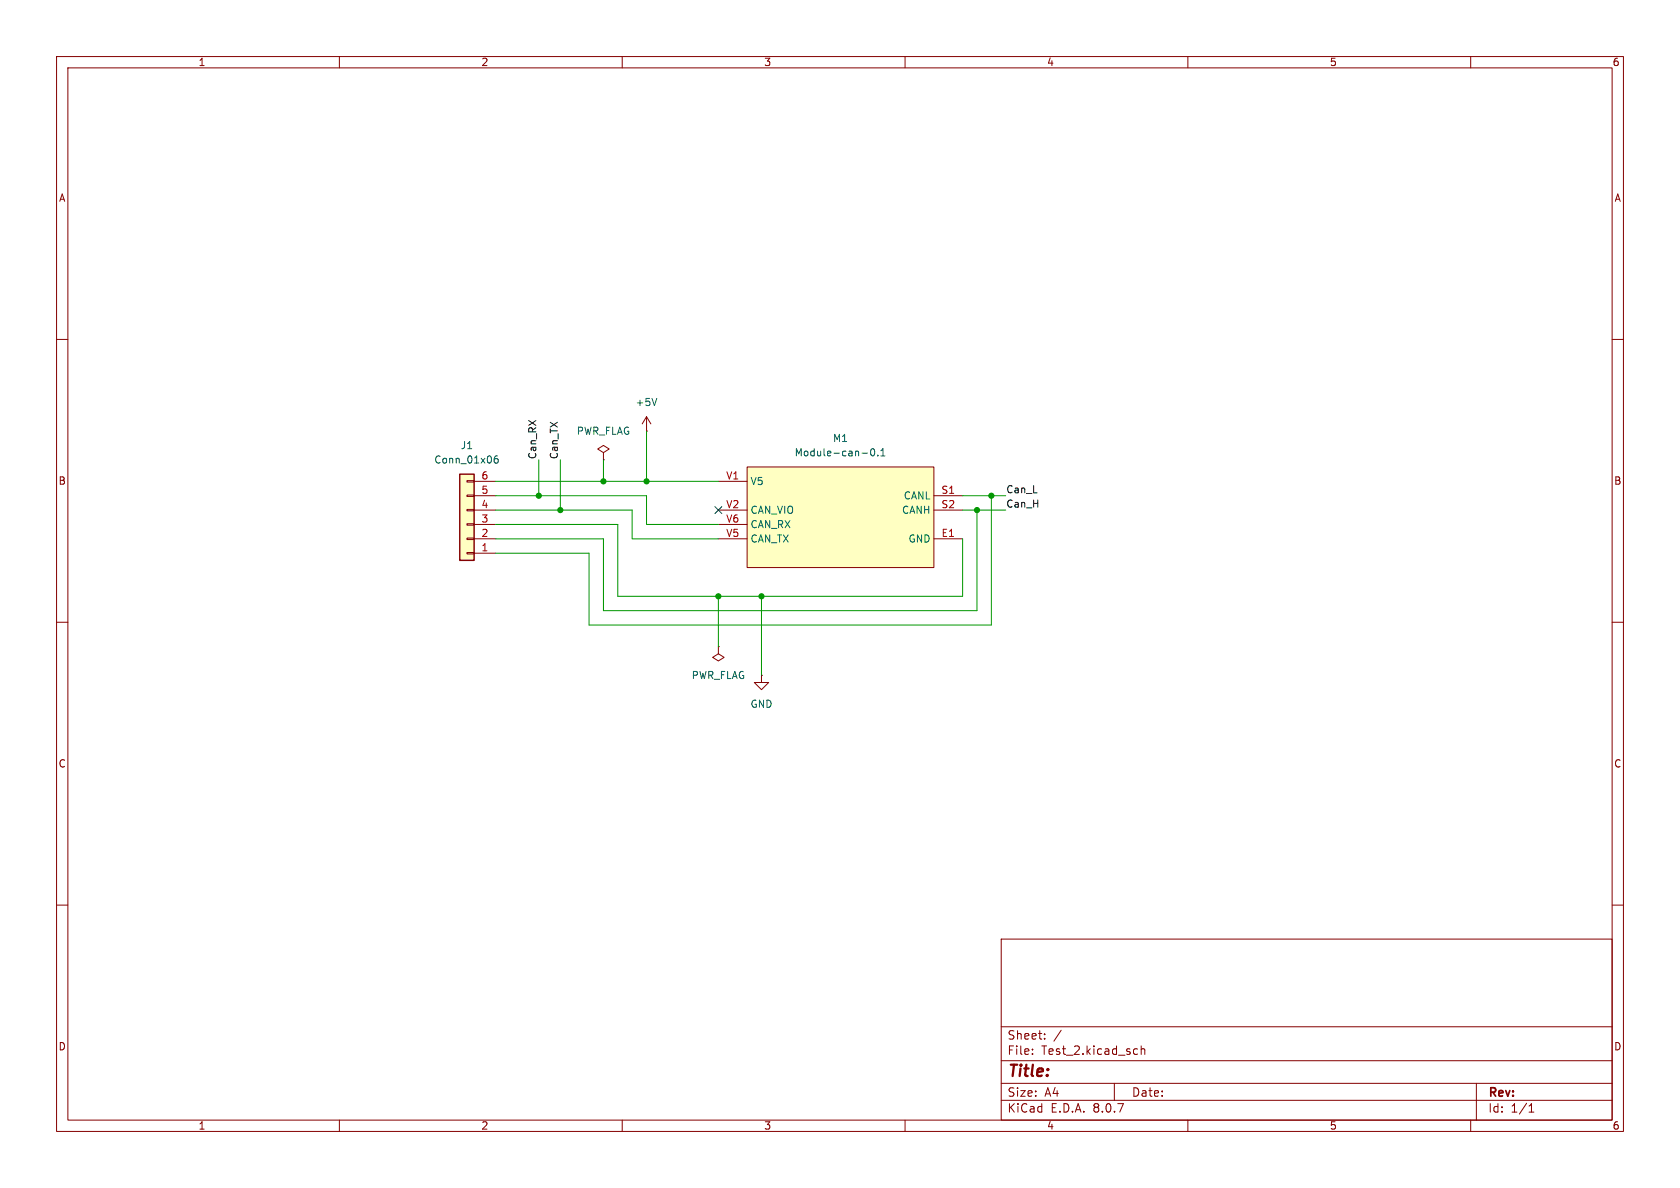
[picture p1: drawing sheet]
<svg xmlns="http://www.w3.org/2000/svg" width="297mm" height="210mm" viewBox="0 0 297 210" stroke-linecap="round" stroke-linejoin="round" font-family="sans-serif">
<g fill="none" stroke="#840000" stroke-width=".18">
<path d="M10 10h277v190h-277zM12 12h273v186h-273zM60 10v2M110 10v2M160 10v2M210 10v2M260 10v2M10 60h2M285 60h2M10 110h2M285 110h2M10 160h2"/>
<path d="M177 166h108v32h-108zM285 160h2M60 198v2M110 198v2M160 198v2M177 194.5h108M177 191.5h108M177 187.5h108M177 181.5h108M182.5 186.3v.1M182.5 185.5v.1M184.7 183.6v.1"/>
<path d="M184.7 182.8v.1M187.6 182.1l-1.3 2M197 191.5v3M200.7 185.4l.4 .1M201.1 186.3l-.4 .1M201.7 185.5l.3-.1 .3 .1 .1 .9M201.7 184.9v1.5M210 198v2M260 198v2M261 191.5v6.5M270.3 196.6h.9M270.3 195.5l.4-.4v1.5"/>
</g>
<path d="M81.3 83.8h2.5v15.3h-2.5z" fill="#ffffc2"/>
<g fill="none" stroke="#840000" stroke-width=".18">
<path d="M82.5 85h1.3v.2h-1.3zM82.5 87.5h1.3v.3h-1.3zM82.5 90h1.3v.3h-1.3zM82.5 92.6h1.3v.2h-1.3zM82.5 95.1h1.3v.3h-1.3zM82.5 97.7h1.3v.2h-1.3zM83.8 97.8h3.8M83.8 95.3h3.8M83.8 92.7h3.8M83.8 90.2h3.8M83.8 87.6h3.8M83.8 85.1h3.8"/>
<path d="M127 114.3v1.3l1 .6-1 .6-1-.6 1-.6M127 114.3h.1M134.6 119.4v1.3h1.3l-1.3 1.2-1.3-1.2h1.3M134.6 119.4h.1"/>
</g>
<path d="M81.3 83.8h2.5v15.3h-2.5z" fill="none" stroke="#840000" stroke-width=".25"/>
<path d="M88 80.6h-.4a.86 .86 0 0 0 0 1.3l.4-.2 .1-.4-.3-.2h-.2l-.2 .2" fill="none" stroke="#006464" stroke-width=".18"/>
<path d="M132.1 82.6h33v17.7h-33z" fill="#ffffc2"/>
<g fill="none" stroke="#840000" stroke-width=".18">
<path d="M114.3 76.2h.1M114.3 73.7l-.8 1.2M114.3 73.7v2.5M114.3 73.7l.8 1.2M106.7 80l1-.6-1-.7-1 .7 1 .6v1.3M106.7 81.3h.1M127 95.3h5.1M127 90.2h5.1M127 85.1h5.1M127 92.7h5.1M132.1 82.6h33v17.7h-33zM165.1 95.3h5.1"/>
<path d="M165.1 87.6h5.1M165.1 90.2h5.1"/>
</g>
<path d="M116.1 70.4l-.4 1.3M154.1 79.4l.1-.1a.68 .68 0 0 1 .5 .7 .68 .68 0 0 1-.5 .6 .84 .84 0 0 1-.1-1.2zM155.7 79.7l.4-.4v1.3M152.4 80.1h1M155.2 80.5v.1M155.7 80.6h.8" fill="none" stroke="#006464" stroke-width=".18"/>
<g fill="none" stroke="#009600" stroke-width=".18">
<path d="M114.3 76.2v8.9M87.6 90.2h24.2v5.1h15.2M87.6 87.6h26.7v5.1h12.7M87.6 92.7h21.6v12.7h61v-10.1M87.6 85.1h39.4M95.2 81.3v6.3M99.1 81.3v8.9M106.7 81.3v3.8M170.2 90.2h7.6M170.2 87.6h7.6M172.7 90.2v17.8h-66v-12.7h-19.1M175.3 87.6v22.9h-71.2v-12.7h-16.5"/>
<path d="M127 105.4v8.9M134.6 105.4v14"/>
</g>
<path d="M126.4 89.6l1.2 1.2M127.6 89.6l-1.2 1.2" fill="none" stroke="#000084" stroke-width=".18"/>
<g fill="#009600" stroke="#009600" stroke-width=".18">
<circle cx="95.2" cy="87.6" r=".46"/>
<circle cx="99.1" cy="90.2" r=".46"/>
<circle cx="106.7" cy="85.1" r=".46"/>
<circle cx="127" cy="105.4" r=".46"/>
<circle cx="175.3" cy="87.6" r=".46"/>
<circle cx="172.7" cy="90.2" r=".46"/>
<circle cx="114.3" cy="85.1" r=".46"/>
<circle cx="134.6" cy="105.4" r=".46"/>
</g>
<text font-size="2.8" fill="#840000" x="178" y="190.9">Title:</text>
<g font-size="2.1" fill="#840000">
<text x="178" y="184">Sheet:</text>
<text x="178" y="186.7">File:</text>
<text x="184.1" y="186.7">Test_2.kicad_sch</text>
<text x="178" y="196.9">KiCad</text>
<text x="178" y="194.1">Size:</text>
<text x="184.7" y="194.1">A4</text>
<text x="185.7" y="196.9">E.D.A.</text>
<text x="193.3" y="196.9">8.0.7</text>
<text x="200" y="194.1">Date:</text>
<text x="263" y="194.3">Rev:</text>
<text x="263" y="196.9">Id:</text>
<text x="267.1" y="196.9">1/1</text>
</g>
<g font-size="1.8" fill="#840000">
<text x="35" y="11.9">1</text>
<text x="85" y="11.9">2</text>
<text x="135" y="11.9">3</text>
<text x="185" y="11.9">4</text>
<text x="235" y="11.9">5</text>
<text x="285" y="11.9">6</text>
<text x="10.3" y="35.9">A</text>
<text x="285.3" y="35.9">A</text>
<text x="10.3" y="85.9">B</text>
<text x="285.3" y="85.9">B</text>
<text x="10.3" y="135.9">C</text>
<text x="285.3" y="135.9">C</text>
<text x="10.3" y="185.9">D</text>
<text x="285.3" y="185.9">D</text>
<text x="35" y="199.9">1</text>
<text x="85" y="199.9">2</text>
<text x="135" y="199.9">3</text>
<text x="185" y="199.9">4</text>
<text x="235" y="199.9">5</text>
<text x="285" y="199.9">6</text>
</g>
<g font-size="1.8" fill="#006464">
<text x="112.3" y="72">+5V</text>
<text x="101.9" y="77.1">PWR_FLAG</text>
<text x="76.7" y="82.1">Conn_01x06</text>
<text x="81.4" y="79.6">J1</text>
<text x="140.4" y="80.9">Module-can-0.1</text>
<text x="147.2" y="78.3">M1</text>
<text x="132.6" y="86">V5</text>
<text x="159.7" y="88.5">CANL</text>
<text x="132.6" y="91">CAN_VIO</text>
<text x="132.6" y="93.6">CAN_RX</text>
<text x="159.4" y="91">CANH</text>
<text x="132.6" y="96.1">CAN_TX</text>
<text x="160.5" y="96.1">GND</text>
<text x="122.2" y="120.2">PWR_FLAG</text>
<text x="132.6" y="125.3">GND</text>
</g>
<g font-size="1.8" fill="#0f0f0f">
<text x="94.9" y="81.3" transform="rotate(-90 94.9 81.3)">Can_RX</text>
<text x="98.7" y="81.3" transform="rotate(-90 98.7 81.3)">Can_TX</text>
<text x="177.8" y="89.8">Can_H</text>
<text x="177.8" y="87.3">Can_L</text>
</g>
<g font-size="1.8" fill="#a90000">
<text x="85" y="89.9">4</text>
<text x="85" y="87.4">5</text>
<text x="85" y="84.8">6</text>
<text x="128.3" y="84.8">V1</text>
<text x="128.3" y="89.9">V2</text>
<text x="166.3" y="87.4">S1</text>
<text x="166.3" y="89.9">S2</text>
<text x="85" y="95">2</text>
<text x="85" y="92.5">3</text>
<text x="128.3" y="95">V5</text>
<text x="128.3" y="92.5">V6</text>
<text x="166.4" y="95">E1</text>
<text x="85" y="97.5">1</text>
</g>
</svg>
